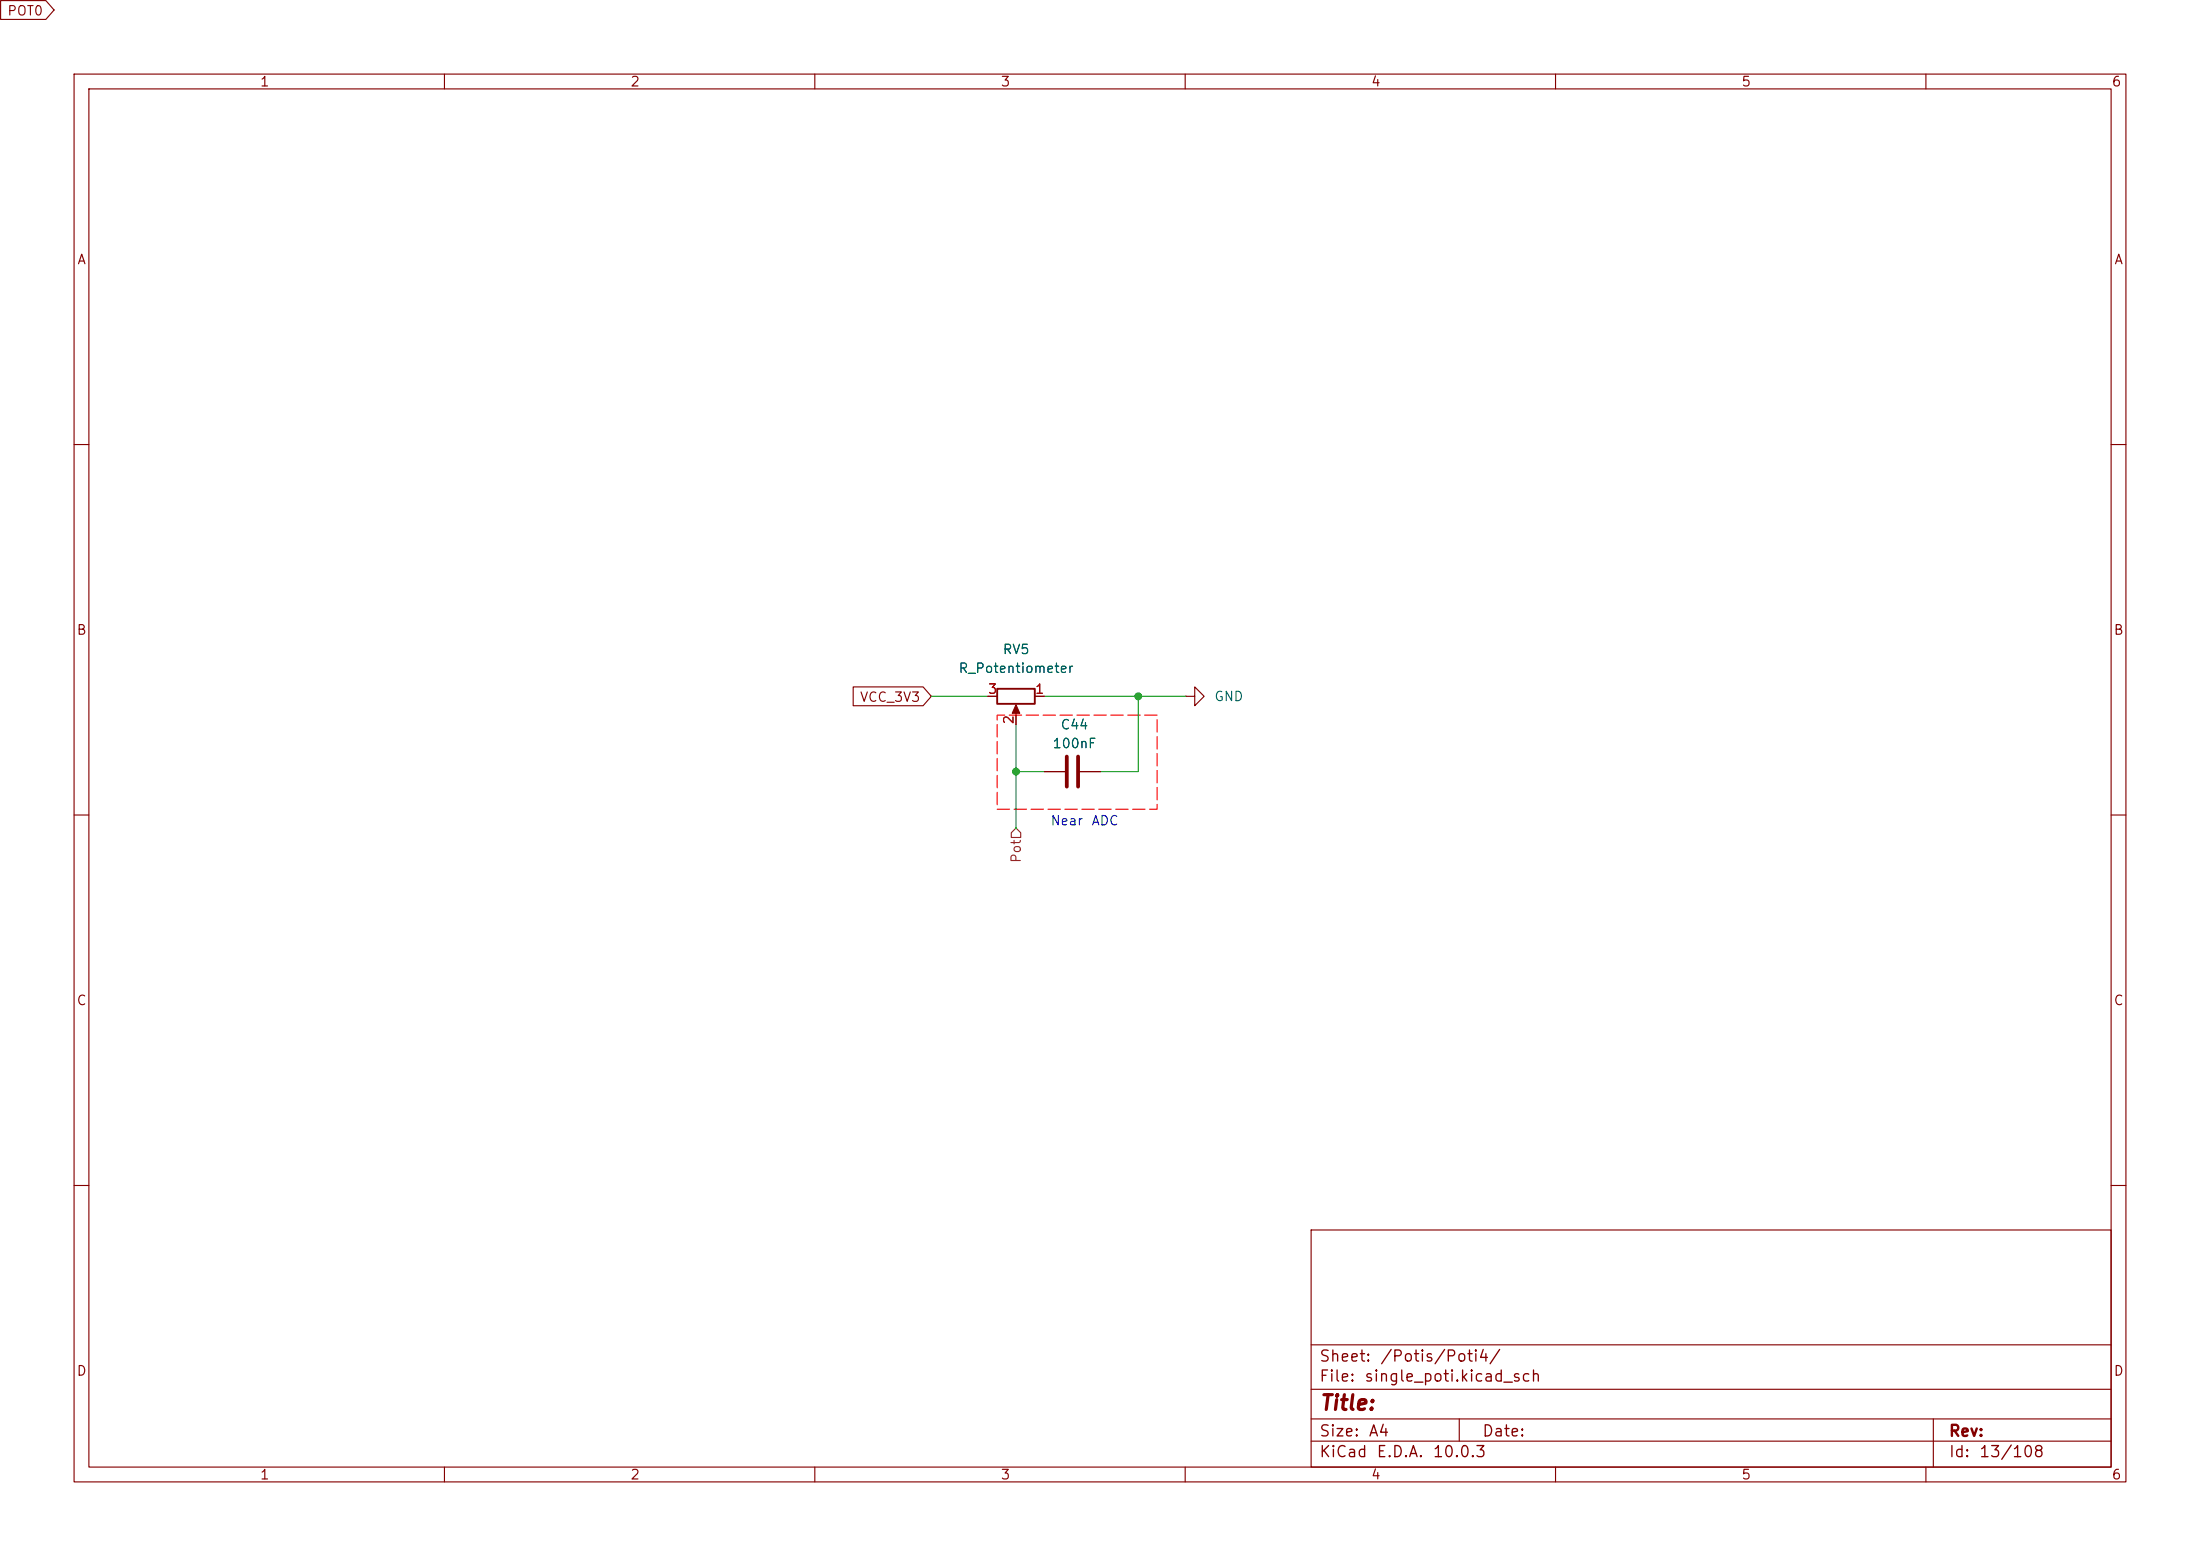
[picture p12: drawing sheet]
<svg xmlns="http://www.w3.org/2000/svg" width="297mm" height="210mm" viewBox="0 0 297 210" stroke-linecap="round" stroke-linejoin="round" font-family="sans-serif">
<g fill="none" stroke="#840000" stroke-width=".15">
<path d="M.1 .1h6.1l1.1 1.2-1.1 1.3h-6.1zM10 10h277v190h-277zM12 12h273v186h-273zM60 10v2M110 10v2M160 10v2M210 10v2M260 10v2M10 60h2M285 60h2M115.2 92.7h9.4l1.1 1.3-1.1 1.3h-9.4zM133.3 94h1.3"/>
<path d="M137.2 95.5v2.3M139.7 94h1.3M160 94h1.3v-1.3l1.3 1.3-1.3 1.3v-1.3M160 94h.1M10 110h2M141 104.1h2.8M145.8 104.1h2.8M285 110h2M10 160h2M177 166h108v32h-108zM285 160h2M60 198v2"/>
<path d="M110 198v2M160 198v2M177 194.5h108M177 191.5h108M177 187.5h108M177 181.5h108M197 191.5v3M210 198v2M260 198v2M261 191.5v6.5"/>
</g>
<path d="M134.6 93h5.1v2h-5.1z" fill="none" stroke="#840000" stroke-width=".25"/>
<path d="M137.2 95.1l.5 1.2h-1z" fill="#840000" stroke="#840000" stroke-width=".15"/>
<path d="M144 102.1v4.1M145.5 102.1v4.1" fill="none" stroke="#840000" stroke-width=".51"/>
<path d="M134.6 109.2h21.6v-12.7h-21.6v12.7" fill="none" stroke="#f00" stroke-width=".15" stroke-dasharray="1.7 .6"/>
<path d="M137.2 111.8l.6 .6v.6h-1.3v-.6z" fill="none" stroke="#725600" stroke-width=".15"/>
<path d="M125.7 94h7.6M137.2 97.8v14M141 94h19M153.7 94v10.1h-5.1M137.2 104.1h3.8" fill="none" stroke="#009600" stroke-width=".15"/>
<g fill="#009600" stroke="#009600" stroke-width=".14">
<circle cx="153.7" cy="94" r=".46"/>
<circle cx="137.2" cy="104.1" r=".46"/>
</g>
<text font-size="2" fill="#840000" x="178" y="190.8">Title:</text>
<g font-size="1.5" fill="#840000">
<text x="178" y="184.2">Sheet:</text>
<text x="186.2" y="184.2">/Potis/Poti4/</text>
<text x="178" y="186.9">File:</text>
<text x="184.1" y="186.9">single_poti.kicad_sch</text>
<text x="178" y="197.1">KiCad</text>
<text x="178" y="194.3">Size:</text>
<text x="184.7" y="194.3">A4</text>
<text x="185.7" y="197.1">E.D.A.</text>
<text x="193.3" y="197.1">10.0.3</text>
<text x="200" y="194.3">Date:</text>
<text x="263" y="194.3">Rev:</text>
<text x="263" y="197.1">Id:</text>
<text x="267.1" y="197.1">13/108</text>
</g>
<g font-size="1.3" fill="#840000">
<text x=".9" y="2.4">POT0</text>
<text x="35" y="12">1</text>
<text x="85" y="12">2</text>
<text x="135" y="12">3</text>
<text x="185" y="12">4</text>
<text x="235" y="12">5</text>
<text x="285" y="12">6</text>
<text x="10.3" y="36">A</text>
<text x="285.3" y="36">A</text>
<text x="10.3" y="86">B</text>
<text x="285.3" y="86">B</text>
<text x="116" y="95">VCC_3V3</text>
<text x="10.3" y="136">C</text>
<text x="285.3" y="136">C</text>
<text x="10.3" y="186">D</text>
<text x="285.3" y="186">D</text>
<text x="35" y="200">1</text>
<text x="85" y="200">2</text>
<text x="135" y="200">3</text>
<text x="185" y="200">4</text>
<text x="235" y="200">5</text>
<text x="285" y="200">6</text>
</g>
<g font-size="1.3" fill="#006464">
<text x="135.3" y="88.6">RV5</text>
<text x="129.3" y="91.1">R_Potentiometer</text>
<text x="163.8" y="95">GND</text>
<text x="142" y="101.3">100nF</text>
<text x="143.1" y="98.8">C44</text>
</g>
<g font-size="1.3" fill="#a90000">
<text x="133.3" y="94">3</text>
<text x="139.6" y="94">1</text>
<text x="137.1" y="97.9" transform="rotate(-90 137.1 97.9)">2</text>
</g>
<g font-size="1.3" fill="#0000c2">
<text x="141.7" y="111.7">Near</text>
<text x="147.3" y="111.7">ADC</text>
</g>
<text font-size="1.3" fill="#725600" x="138.1" y="116.6" transform="rotate(-90 138.1 116.6)">Pot</text>
</svg>
